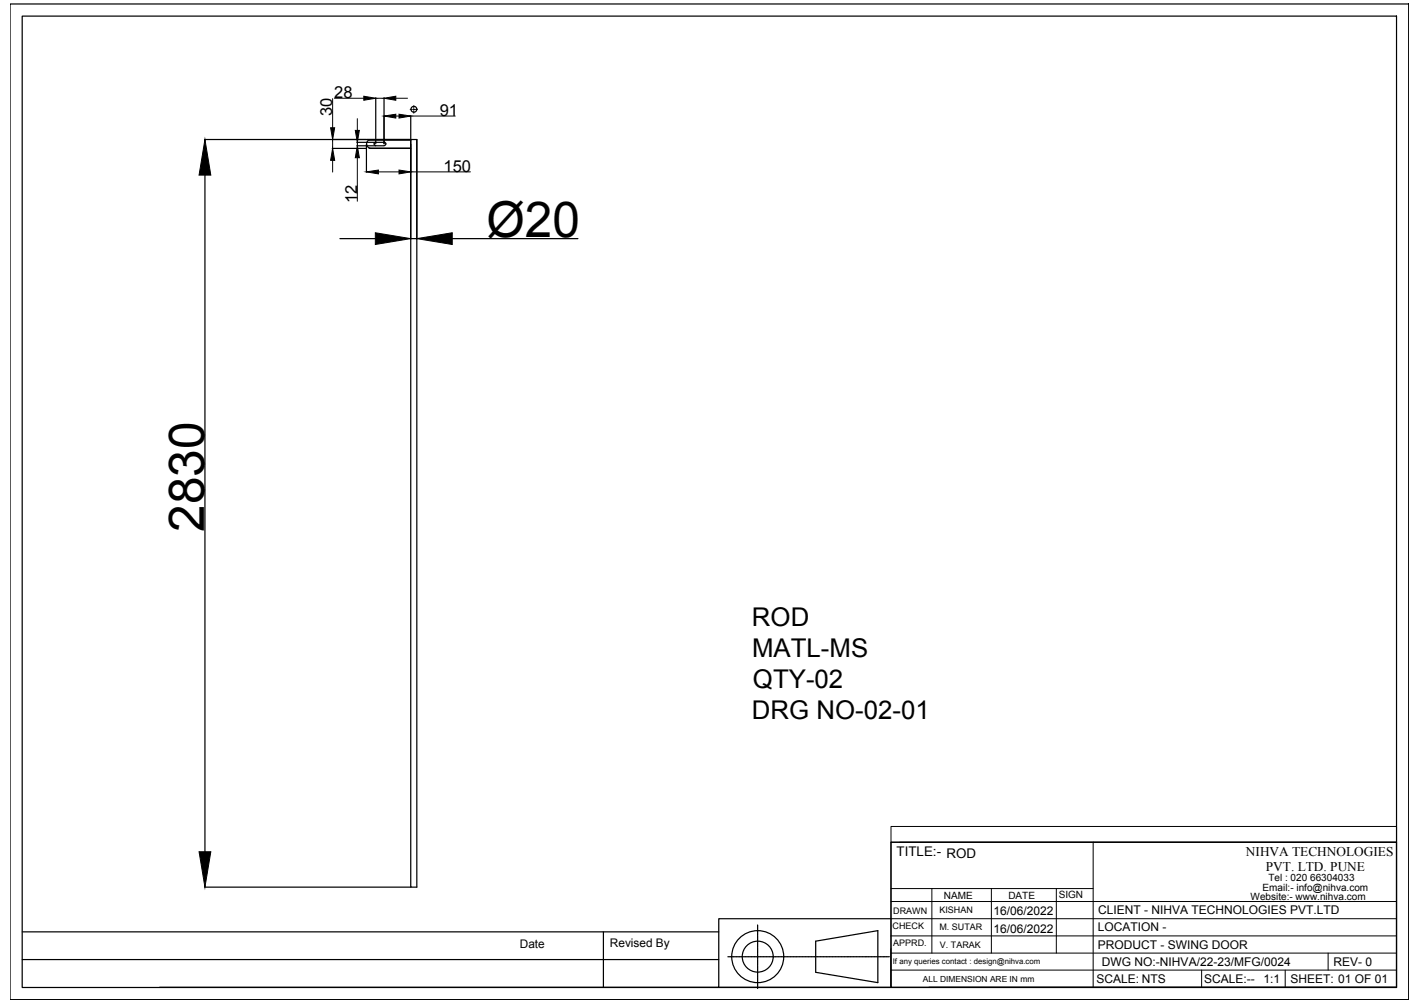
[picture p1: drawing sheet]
<svg xmlns="http://www.w3.org/2000/svg" width="297mm" height="210mm" viewBox="0 0 297 210" stroke-linecap="round" stroke-linejoin="round" font-family="sans-serif">
<!-- layer: 0 -->
<g fill="none" stroke="#000" stroke-width=".25">
<path d="M2.1 .8h292.6v208.4h-292.6zM4.6 3.4h287.5v203.3h-287.5zM42.8 29.2h43.1M42.9 36.6v141.7M69.5 31.1h7.1M74.7 30.5h5.6M74.7 29.8h5.6M76.7 30.2v5.9M77.2 29.3h8.7M77.2 31h8.7M77.4 31.1h8.5M77.4 29.2a.95 .95 0 0 0-.7 .9 .95 .95 0 0 0 .7 .9"/>
<path d="M78.6 20.5v9.6M78.6 29.7a.36 .36 0 0 0-.3 .4 .36 .36 0 0 0 .3 .4M80.3 20.5v9.6M80.4 29.7a.36 .36 0 0 1 .3 .4 .36 .36 0 0 1-.3 .4M85.9 29.2h1.3v156.5h-1.3zM85.9 24.2v25.8M71.1 49.9h7.4M85.9 49.9h1.3M94.6 49.9h26.3M186.4 176.3h105.7v30.3h-105.7zM4.6 195h145.8M42.8 185.7h43.1"/>
<path d="M126.2 195v11.7M158.5 193.6v.4M158.5 194v.4M158.5 194.5v.1M158.5 194.7v.4M158.5 195.1v.1M158.5 195.3v.4M158.5 195.8v.1M158.5 195.9v.4M158.5 196.4v.6M158.5 197v.1M158.5 197.2v.5"/>
<path d="M158.5 197.8v.4M158.5 198.3v.1M158.5 198.4v.4M158.5 198.9v.1M158.5 199.1v.4M158.5 199.5v.1M158.5 199.7v.4M170.6 197l13-2.2v10.8l-13-2.1zM186.4 192.3h-36v14.3h-117M4.6 200.8h145.8M150.4 206.6h36M152.3 200.2h.4"/>
<path d="M152.8 200.2h.1M152.9 200.2h.4M153.4 200.2h.6M154 200.2h.1M154.2 200.2h.5M154.8 200.2h.4M155.3 200.2h.1M155.4 200.2h.4M155.9 200.2h.1M156.1 200.2h.3M156.5 200.2h.1M156.7 200.2h.4"/>
<path d="M157.2 200.2h.5M157.8 200.2h.1M157.9 200.2h.6M158.5 200.2v.5M158.5 200.8v.1M158.5 200.9v.6M158.5 201.6v.4M158.5 202v.1M158.5 202.2v.4M158.5 202.7v.1M158.5 202.8v.4M158.5 203.3v.1"/>
<path d="M158.5 203.5v.4M158.5 203.9v.1M158.5 204.1v.4M158.5 204.6v.7M158.5 205.3v.4M158.5 205.8v.1M158.5 206v.4M158.5 206.4v.1M158.5 206.6v.3M158.6 200.2h.3M159 200.2h.1M159.2 200.2h.4"/>
<path d="M159.7 200.2h.1M159.8 200.2h.4M160.3 200.2h.1M160.5 200.2h.4M160.9 200.2h.1M161.1 200.2h.4M161.6 200.2h.6M162.3 200.2h.4M162.8 200.2h.1M163 200.2h.4M163.4 200.2h.1M163.6 200.2h.4"/>
<path d="M164.1 200.2h.1M164.2 200.2h.4M164.7 200.2h.1M164.9 200.2h.4M165.3 200.2h.6M166 200.2h.1M166.1 200.2h.6M166.7 200.2h.4M167.2 200.2h.1M167.4 200.2h.4M167.8 200.2h.1M168 200.2h.4"/>
<path d="M168.5 200.2h.1M168.6 200.2h.4M169.1 200.2h.6M169.7 200.2h.1M169.9 200.2h.5M170.5 200.2h.4M171 200.2h.1M171.1 200.2h.4M171.6 200.2h.1M171.8 200.2h.4M172.2 200.2h.1M172.4 200.2h.4"/>
<path d="M172.9 200.2h.5M173.5 200.2h.1M173.6 200.2h.6M174.3 200.2h.4M174.7 200.2h.1M174.9 200.2h.4M175.4 200.2h.1M175.5 200.2h.4M176 200.2h.1M176.2 200.2h.4M176.6 200.2h.1M176.8 200.2h.4"/>
<path d="M177.3 200.2h.7M178 200.2h.4M178.5 200.2h.1M178.7 200.2h.4M179.1 200.2h.1M179.3 200.2h.4M179.8 200.2h.1M179.9 200.2h.4M180.4 200.2h.1M180.6 200.2h.4M181 200.2h.6M181.7 200.2h.1"/>
<path d="M181.8 200.2h.6M182.4 200.2h.4M182.9 200.2h.1M183.1 200.2h.4M183.5 200.2h.1M183.7 200.2h.4M184.2 200.2h.1M184.3 200.2h.4M184.8 200.2h.6M185.4 200.2h.1M185.6 200.2h.4M194.3 206.6h97.8"/>
<circle cx="86.6" cy="22.9" r=".61"/>
<circle cx="158.5" cy="200.2" r="5.4"/>
<circle cx="158.5" cy="200.2" r="3.2"/>
</g>
<g fill="none" stroke="#000" stroke-width=".21">
<path d="M69.6 20.6v6.1M69.6 29.2v1.9M69.6 33.6v2.4M70 20.6h6.1M74.7 24.8v2.5M74.7 29.8v.7M74.7 33v9.1M78.6 20.6h1.7M79.1 36h4.4M82.8 24.3h.7M82.8 20.6h2.4M85.8 22.9h.5"/>
<path d="M85.9 24.3h9.3M85.9 36h12.5M86.6 22.8l-.2 .1M86.6 22.1v.5M86.6 23.2v.5M86.7 22.9h-.1v.2M86.9 22.9h.4M186.4 173h105.7v3.3h-105.7zM186.4 176.3v30.3M188.2 176.3h103.9M228.7 176.3v30.3M186.4 199.5h105.7"/>
<path d="M186.4 195.9h105.7M186.4 192.3h105.7M186.4 188.7h105.7M186.4 186h42.3M194.9 186v13.5M207.4 186v13.5M221 186v13.5M277.8 199.5v3.5M186.4 203h105.7M251.4 203v3.6M268.8 203v3.6"/>
</g>
<g fill="#000" stroke="#000" stroke-width=".21">
<path d="M42.9 29.2l1.2 7.4h-2.5zM69.6 31.1l.4 2.5h-.8zM69.2 26.7h.8l-.4 2.5zM74.3 27.3h.9l-.5 2.5zM74.7 30.5l.5 2.5h-.9zM76.1 20.1l2.5 .5-2.5 .4zM76.7 36l2.4-.4v.8zM80.3 24.3l2.5-.4v.8zM80.3 20.6l2.5-.5v.9zM83.5 23.9l2.4 .4-2.4 .4zM83.5 35.6l2.4 .4-2.4 .4zM78.5 48.7l7.4 1.2-7.4 1.3z"/>
<path d="M87.2 49.9l7.4-1.2v2.5zM41.6 178.3h2.5l-1.2 7.4z"/>
</g>
<g font-size="10.4">
<text x="101.8" y="49.6">Ø20</text>
<text x="42.7" y="111.3" transform="rotate(-90 42.7 111.3)">2830</text>
</g>
<g font-size="5.4">
<text x="157.3" y="131">ROD</text>
<text x="157.3" y="137.4">MATL-MS</text>
<text x="157.5" y="144">QTY-02</text>
<text x="157.3" y="150.5">DRG NO-02-01</text>
</g>
<g font-size="3.5">
<text x="69.9" y="20.5">28</text>
<text x="69.5" y="24.4" transform="rotate(-90 69.5 24.4)">30</text>
<text x="92" y="24.2">91</text>
<text x="92.8" y="35.9">150</text>
<text x="74.7" y="42.4" transform="rotate(-90 74.7 42.4)">12</text>
</g>
<g font-size="2.8">
<text x="187.6" y="179.2">TITLE:- ROD</text>
<text x="260.6" y="179.1">NIHVA TECHNOLOGIES</text>
<text x="264.8" y="182.3">PVT. LTD. PUNE</text>
</g>
<g font-size="2.5">
<text x="207.8" y="191.6">16/06/2022</text>
<text x="229.7" y="191.3">CLIENT - NIHVA TECHNOLOGIES PVT.LTD</text>
<text x="207.8" y="195.2">16/06/2022</text>
<text x="229.6" y="194.9">LOCATION -</text>
<text x="108.7" y="198.5">Date</text>
<text x="127.6" y="198.2">Revised By</text>
<text x="229.6" y="198.5">PRODUCT - SWING DOOR</text>
<text x="230.5" y="202.1">DWG NO:-NIHVA/22-23/MFG/0024</text>
<text x="279" y="202.1">REV- 0</text>
<text x="229.3" y="205.7">SCALE: NTS</text>
<text x="251.9" y="205.7">SCALE:--</text>
<text x="264.3" y="205.7">1:1</text>
<text x="269.9" y="205.7">SHEET: 01 OF 01</text>
</g>
<g font-size="2.1">
<text x="265.3" y="184.4">Tel : 020 66304033</text>
<text x="197.4" y="188.1">NAME</text>
<text x="210.9" y="188.2">DATE</text>
<text x="221.5" y="188">SIGN</text>
<text x="261.6" y="188.4">Website:- www.nihva.com</text>
<text x="264.1" y="186.5">Email:- info@nihva.com</text>
</g>
<g font-size="1.9">
<text x="186.8" y="191.2">DRAWN</text>
<text x="196.5" y="191.1">KISHAN</text>
<text x="186.7" y="194.4">CHECK</text>
<text x="186.8" y="198">APPRD.</text>
<text x="196.5" y="194.7">M. SUTAR</text>
<text x="196.6" y="198.3">V. TARAK</text>
</g>
<text font-size="1.8" x="193" y="205.4">ALL DIMENSION ARE IN mm</text>
<text font-size="1.6" x="186.8" y="201.7">If any queries contact : design@nihva.com</text>
</svg>
